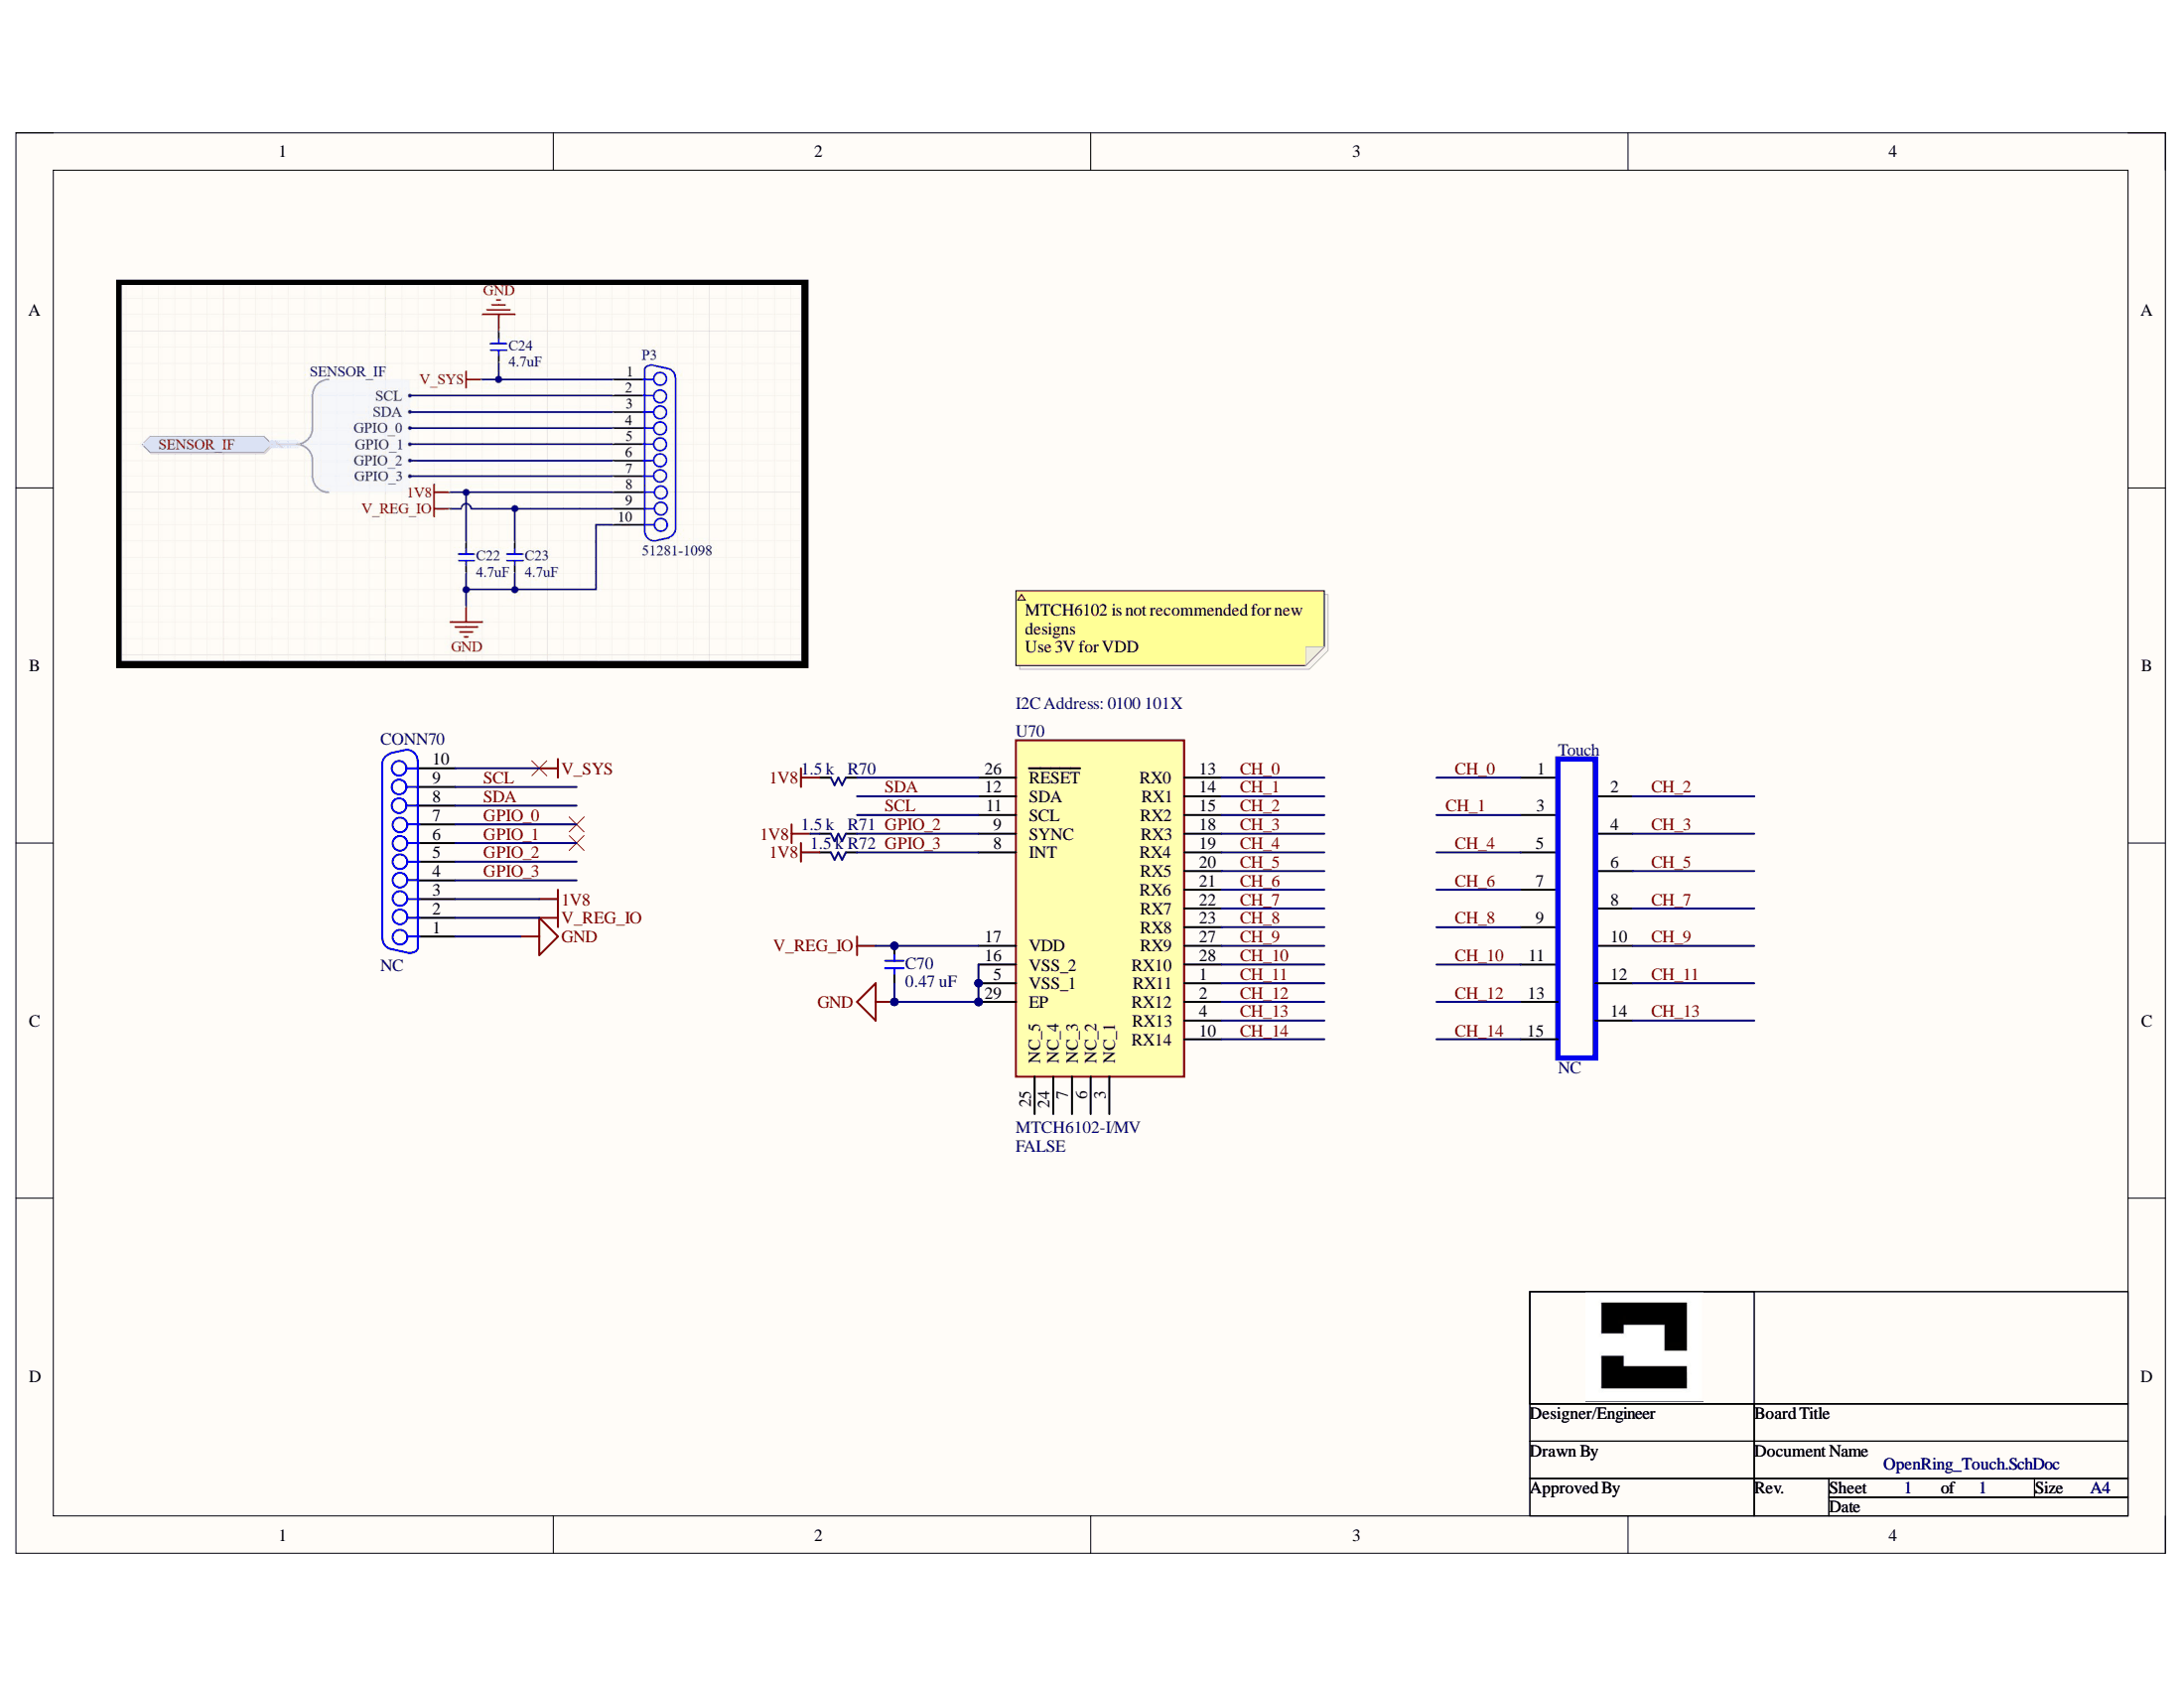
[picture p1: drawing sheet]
# Altium project SensWear-V1R0-Touch.PrjPcb
RevisionDate: 01.05.2025; Revision: A0; Project: SensWear-V1R0; Engineer: Yusein Ali; DrawnBy: Yusein Ali; BoardName: SensWear-Touch-RevA; ApprovedBy: Dariush Salami
1 sheet, 7 parts. Net scope: global (net labels, ports and power ports of the same name join across sheets).
Board file: SensWear-V1R0-Touch.PcbDoc

## Sheet SensWear_Touch.SchDoc
size A4; Size: A4; ApprovedBy: Dariush Salami; DrawnBy: Yusein Ali; Engineer: Yusein Ali; Revision: A0; SheetNumber: 1; SheetTotal: 1

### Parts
C70  0.47 uF  [CAPC1005X05N]
CONN70  NC  [51281-1098-PCB]
R70  1.5 k  [RESC1005X04N]
R71  1.5 k  [RESC1005X04N]
R72  1.5 k  [RESC1005X04N]
Touch  NC  [Touch-15Ch-Linear]
U70  MTCH6102-I/MV  Checked: FALSE  [QFN40P400X400X55_HS-29N]

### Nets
1V8: CONN70.3 R70.2 R71.2 R72.2
GND: C70.2 CONN70.1 U70.5(VSS_1) U70.16(VSS_2) U70.29(EP)
V_REG_IO: C70.1 CONN70.2 U70.17(VDD)
V_SYS: CONN70.10
CH_0: Touch.1 U70.13(RX0)
CH_1: Touch.3 U70.14(RX1)
CH_2: Touch.2 U70.15(RX2)
CH_3: Touch.4 U70.18(RX3)
CH_4: Touch.5 U70.19(RX4)
CH_5: Touch.6 U70.20(RX5)
CH_6: Touch.7 U70.21(RX6)
CH_7: Touch.8 U70.22(RX7)
CH_8: Touch.9 U70.23(RX8)
CH_9: Touch.10 U70.27(RX9)
CH_10: Touch.11 U70.28(RX10)
CH_11: Touch.12 U70.1(RX11)
CH_12: Touch.13 U70.2(RX12)
CH_13: Touch.14 U70.4(RX13)
CH_14: Touch.15 U70.10(RX14)
GPIO_0: CONN70.7
GPIO_1: CONN70.6
GPIO_2: CONN70.5 R71.1 U70.9(SYNC)
GPIO_3: CONN70.4 R72.1 U70.8(INT)
SCL: CONN70.9 U70.11(SCL)
SDA: CONN70.8 U70.12(SDA)
NetR70_1: R70.1 U70.26(~{RESET})

Not connected (* = marked no-connect by the designer): U70 3(NC_1) 6(NC_2) 7(NC_3) 24(NC_4) 25(NC_5)

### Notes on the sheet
- MTCH6102 is not recommended for new designs
  Use 3V for VDD
- (near U70) I2C Address: 0100 101X
